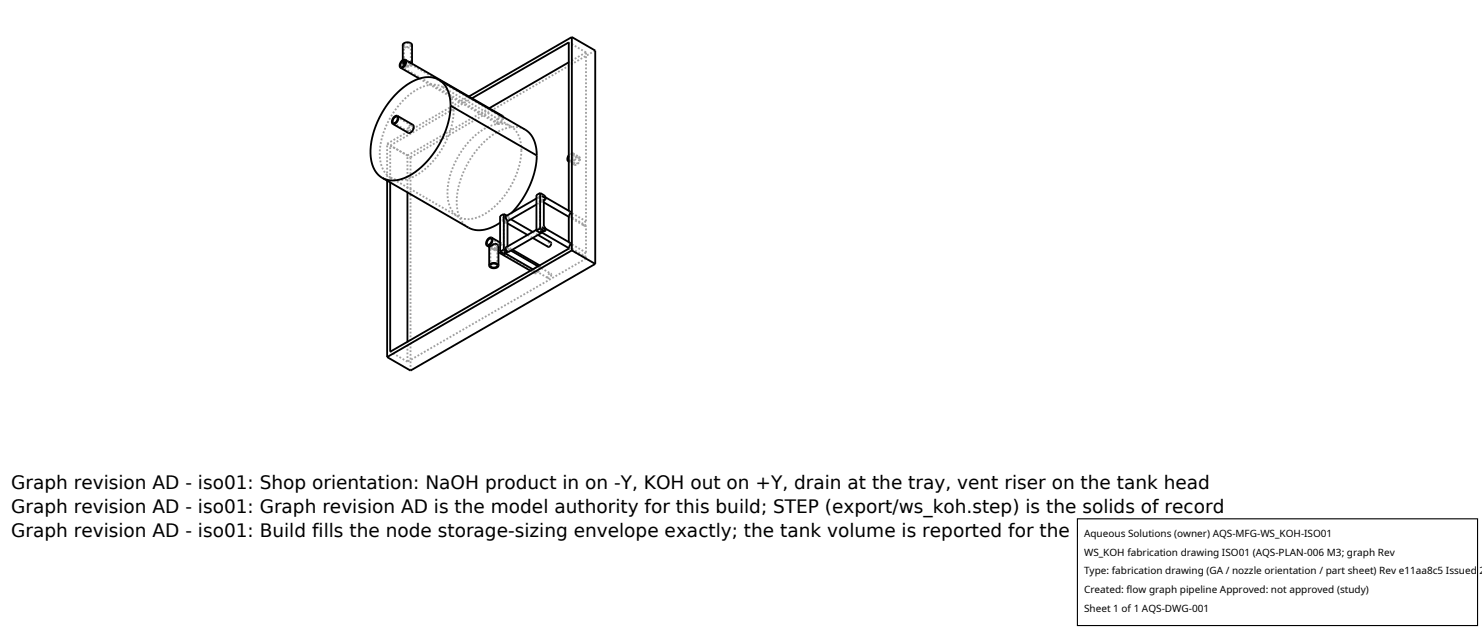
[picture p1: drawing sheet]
<svg xmlns="http://www.w3.org/2000/svg" width="212mm" height="90mm" viewBox="0 0 212 90" stroke-linecap="round" stroke-linejoin="round" font-family="sans-serif">
<g fill="none" stroke="#a0a0a0" stroke-width=".26" stroke-dasharray=".3 .3" stroke-linecap="butt">
<path d="M56.2 17.5l2.2 1.3M56.7 16.7l2.2 1.3M57.3 9.5l13.9 8M57.5 9.1l.2-.4h.5M57.5 8.6v.5M57.5 9.3l.5 .3M57.5 9.3v-.2M57.7 9.2l.1-.3h.4M57.7 6.4l.3-.2h.5M57.7 9l.1-.2 .1-.1 .5 .1M57.7 6.4v2.6M57.8 8.7l13.9 8"/>
<path d="M57.9 8.8h.1M57.9 9l.3-.1M58 8.8h-.1M58 8.8l.2 .1M58 9.6l.7-.4M58 9.6l-.3-.1-.2-.2M58.2 9.5l.3-.2M58.2 9.5l.1 .1M58.3 19l-.1-.3 .1-.5 .3-.4h.4M58.4 18.8l-.1-.2 .1-.4 .2-.2h.3M58.4 8.8l.1 .1M58.4 8.8l.2 .2"/>
<path d="M58.5 9.3l.2-.1M58.5 6.2l.2 .2M58.5 8.9l.1 .1M58.6 9h.1M58.7 9.2l.2-.1M58.7 9.2l.1 .1M58.7 6.4l-.2 .2-.3 .1-.4-.1-.1-.2M58.7 9.2l-.2 .2-.3 .1M58.7 9l-.7 .3-.2-.1-.1-.2M58.7 6.4v2.6M58.8 9.3l-.5 .3M58.9 6.4l-.2 .3-.5 .1-.5-.1-.2-.3"/>
<path d="M58.9 18l.1 .2M59 18.2l-.2 .5-.4 .1M59.9 11.2l11.2 6.5M63.2 12.4l-.8-.3h-.8l-1 .2-1.1 .5-1 .7-1 1-.9 1.1-.8 1.1-.6 1.2-.5 1.4-.4 1.3-.1 1.3 .1 1.1 .3 1 .5 .8 .7 .6M63.2 12.4l9.7 5.6M64.8 15.9l-.1-1.2-.3-.9-.5-.8-.7-.6M69.9 15.5l-11.7 6.7M71.1 17.7l-.2-.3 .2-.5 .3-.3 .3-.1M71.2 17.5l-.1-.2 .1-.3 .2-.3h.3M71.7 16.7l.1 .2M71.8 16.9l-.3 .5-.3 .1M71.9 16.7v.1"/>
<path d="M71.9 16.8l-.3 .7-.3 .2h-.2M72.9 18l.7 .5 .5 .8 .3 1 .1 1.1M83.7 7.5l-2.5-1.4M83.7 7.5l-2.5 1.4M55.3 20.5l3.3 2M55.3 25.8v-5.3M55.3 20.5l11.7-6.7M55.7 20.8l11.7-6.8M55.7 26.1v-5.3M55.8 25.4l.6 .2 .6 .1 1.4-.2 1.6-.8 1.5-1.3 1.4-1.7 1-1.9 .6-2 .3-1.9M55.8 25.4l9.7 5.5M58.2 22.2l-2.5-1.4"/>
<path d="M58.2 27.5v-5.3M58.6 22.5l26.4-15.3M65.5 30.9l-.7-.5-.5-.8-.3-1-.1-1.1 .1-1.3 .3-1.2 .5-1.4 .7-1.3 .8-1.2 1-1.2 .9-.8 1-.7 1.1-.5 .9-.2h.9l.8 .3M66.9 32.5l-.7-.6-.6-.9-.3-1-.1-1.2 .1-1.4 .3-1.3 .6-1.5 .7-1.5 .9-1.3 1-1.1 1.1-1.1 1-.7 1.2-.5 1-.3 1 .1 .9 .3M69.6 34.9l6.8 4M69.9 35.3l.5 .2M69.9 35.1l.5-.3M69.9 35.1l.1 .1M70 35.3l.1 .1M70 37.9v-2.6M70.1 35.4l.2 .1M70.1 34.1l6.8 3.9"/>
<path d="M70.3 35.5l.5 .1 .2-.3M70.4 34.8l.1 .1M70.4 34.8l-.5 .3M70.5 34.9l-.5 .3M70.5 34.9l-.3 .1-.2 .2M70.5 35.6l-.1-.1M70.5 35.6l.7 .4M70.5 35.4l.2 .1M70.5 35.4h.4l.1-.2M70.7 34.8l.5 .3M70.7 35.5h.3l.2-.2M70.7 35.5l.5-.2"/>
<path d="M70.9 35.5l-.4-.1M70.9 35l-.4 .1-.5 .2M71 35.7l-.5-.1M71 35.2l-.1 .3M71 35.2l.2 .1M71 35.3l-.1-.3M71 37.9v-2.6M71.2 35.3l-.2 .4M71.4 34.6l1.8 1M71.7 31.3l.5 .3M71.7 35.8l.5 .3M72 35.6v-3.8"/>
<path d="M72 35.6l.2-.1M72 31.2l.2-.2M72 31.2l-.6-.3M72 30.9l.2 .1M72 31.8h.1M72.1 36.3l.1-.2M72.1 31.8l.1-.2M72.2 35.5l.3-.2M72.2 35.5l.4 .1M72.2 31l.3-.1M72.2 31l.4 .1M72.2 36.2v-.1"/>
<path d="M72.2 36.1v-.6M72.2 31.6v.1M72.2 31.7v-.1M72.2 31.6v-.6M72.2 31.6l-.2 .2M72.2 36.1l-.2-.5M72.2 31.6l-.2-.4M72.2 31.7l.3 .2M72.2 31.7l-.1 .1M72.3 30.8l.2 .1M72.5 35.3h-.2M72.5 31.6h-.3"/>
<path d="M72.5 31.5l-.3 .1M72.5 35.3v-.1M72.5 30.9l-.1-.1M72.6 35.6l.1 .2M72.6 31.1l.1 .2M72.6 35.6l.4 .2M72.6 31.1l.4 .2M72.7 35.8l-.1 .2M72.7 31.3l-.1 .2M73.1 30.4l-1.7 1.4M74.5 21.4l-.3 2-.7 2-1 1.9-1.3 1.7-1.5 1.3-1.6 .8-1.4 .2-.6-.1-.6-.3M75.3 33.5l.8 .5"/>
<path d="M75.8 38.7l.6 .3M76.1 33.1l.7 .4M76.1 38.5l2.2 1.2M76.4 39l-.2-.3 .2-.5 .3-.3h.3M76.4 38.9l-.1-.2 .1-.4 .3-.3h.2M76.9 38l1.8 1.1M76.9 38l.1 .2M77 32.6h.1M77 28.1l-.1 .4 .2 .3M77 32.6l-.4 .2M77 28.1l-.4 .2M77 38.2l-.2 .5-.4 .2"/>
<path d="M77.1 37.9l.1 .3M77.1 33.2l-.2-.3 .1-.3M77.1 32.6l.3-.1M77.1 28.2l-.1-.1M77.1 28.2l.3-.2M77.1 32.6v-3.8M77.1 28.2l-.5-.3M77.1 27.9l.3 .1M77.2 38.2l-.3 .6-.3 .2h-.2M77.4 33.2v-.1M77.4 33.1v-.6M77.4 32.5l.4 .1"/>
<path d="M77.4 28.6v.1M77.4 28.7v-.1M77.4 28.6v-.6M77.4 28l.4 .1M77.4 32.5l.3-.2M77.4 28.6l-.3 .2M77.4 28l.3-.1M77.4 28.7l.3 .2M77.4 28.7l-.8 .5M77.7 28.6h-.3M77.7 28.5l-.3 .1M77.8 32.6l.1 .2"/>
<path d="M77.8 28.1l.1 .2M77.8 32.6h.1M77.8 28.1l.1 .1M77.9 32.8l-.1 .2M77.9 28.3l-.1 .2M78.3 39.7l-.1-.2 .1-.2 .2-.2h.2M78.3 35.2l-.1-.1 .1-.3 .2-.2h.2M78.7 39.1v.1M78.7 39.2l-.1 .4-.3 .1M81.2 34.6h.2M81.2 30.2h.2M81.2 30.2v-.1"/>
<path d="M81.2 35.2l2.5 1.5M81.2 34.6l2.5 1.5M81.2 30.8l2.5 1.4M81.2 30.2l2.5 1.4M81.2 23.1l.5-.3 .3-.6M81.2 22.9h.1M81.2 35.4l2.3 1.3M81.2 31l2.3 1.2M81.2 23.1l.8 .4M81.3 22.9l.3-.2 .2-.4M81.3 22.9l.8 .5M81.7 22l-.2 .1-.3 .2"/>
<path d="M81.7 22l.9 .5M81.8 21.9h-.3l-.3 .3M81.8 21.9l.9 .5M81.8 22.3l-.1-.3M82 22.2l-.2-.3M82 23.5l-.1-.2 .1-.5 .4-.4h.3M82.1 23.4l-.1-.2 .1-.4 .3-.2 .2-.1M82.6 22.5l.1 .3M82.7 22.4l.1 .3M82.7 22.8l-.2 .5-.4 .1M82.8 22.7l-.2 .6-.3 .2h-.3M83.5 36.7l-.1-.3 .3-.3"/>
<path d="M83.5 32.2l-.1-.3 .3-.3M83.7 36.9l-2.5-1.4M83.7 36.9l-25.5 14.7M83.7 36.9v-.2M83.7 36.7h-.2M83.7 36.1v-3.9M83.7 32.2h-.2M83.7 31.6v-24.1M58.2 51.6l-2.5-1.4M58.2 51.6v-2.8M58.6 52.9v-30.4"/>
</g>
<g fill="none" stroke="#000" stroke-width=".26">
<path d="M56.3 16.8l.3-.1 .2 .3-.2 .4-.3 .2-.2-.3zM56.8 16.5l2.2 1.3 .1 .3-.1 .5-.3 .3-.4 .1-2.2-1.3M56.8 16.5l.1 .4-.1 .4-.4 .4h-.3M56.8 16.5l-.4 .1-.3 .3-.1 .5 .1 .3M57.2 9.7l2.7 1.5M57.4 8.8l.3-.1 .2 .2-.2 .5-.3 .1h-.2v-.2zM57.5 8.6l.1-2.3 .4-.2h.6l.3 .3v2.7M57.9 8.8l-.2 .1-.2 .2M57.9 8.5l.1 .3-.1 .5-.3 .3-.4 .1M57.9 8.5l-.3 .1-.4 .3-.1 .4 .1 .4M57.9 8.5l.4 .3M57.9 8.8l-.4 .3"/>
<path d="M57.9 9l-.2 .2-.2-.1M58.3 8.8l13.4 7.7 .2 .2M58.3 8.8l.3 .1 .2 .2M58.9 9.1h.1M62.7 11.4l12.6 7.3 .5 .6 .5 .8 .3 .9 .1 1.2M62.7 11.4l.6 .5 .6 .9 .3 1 .1 1.3M62.7 11.4l-.8-.3-1.1-.1-1 .3-1.1 .5-1.1 .7-1.1 1-1.1 1.3-.8 1.3-.7 1.3-.6 1.6-.3 1.3-.1 1.3 .1 1.2 .3 1.1 .6 .9 .7 .6M64.3 15.1l-.2 2-.7 2.3-1.1 2-1.5 1.9-1.6 1.3-1.7 .9-.7 .2-.8 .1-.8-.1-.6-.3M64.3 15.1l12.4 7.1M67.4 14l13.8-7.9v24M81.2 8.9l-11.3 6.6M81.7 5.3l3.3 1.9v30.5"/>
<path d="M81.7 5.3l-14.7 8.5M81.7 5.3v30.5M54.6 25.4l12.7 7.3 .9 .2 1-.1 1.1-.4 1.1-.6M55.3 25.8v25.2M55.7 26.1v24.1l25.5-14.7v-.3l.2-.3v-.2l-3.5-2.1M58.2 27.5v21.3M69.6 35.1l.3 .2M69.8 34.2l.3-.1 .1 .2-.1 .5-.4 .2-.2-.3zM69.9 35.3l.8-.5 .5 .3v2.8M69.9 37.9l.2-.2 .4-.2 .5 .1 .2 .3M69.9 37.9l.1 .3 .5 .1 .5-.1 .2-.3M69.9 35.3v2.6"/>
<path d="M70.1 37.8l.6-.1 .2 .1 .1 .1-.2 .3h-.4l-.3-.2zM70.2 33.9l.2 .4-.2 .4-.3 .4h-.3M70.2 33.9l-.3 .1-.4 .3-.1 .5 .2 .3M70.2 33.9l1.2 .7M71.2 36l4.6 2.7M71.4 35.9l.6 .3M72 30.6v5M72 35.6l.5 .3M72 30.6l.4 .2M72 35.6l-.6 .3M72 35.9l.2 .2M72 30.6l-.6 .3v5"/>
<path d="M72.2 36.2h-.2M72.2 36.1v.1M72.2 36.1l-.2 .1M72.2 36.2l3.9 2.3M72.5 35.9l-.3 .2M72.5 31.9l2.8 1.6M73 35.8l3.9 2.2M73 31.3l3.1 1.8M73.2 35.6l3.9 2.3M76.6 32.8l-4.3 2.5-.1 .3 .3 .3M76.6 28.3l-4.4 2.6 .1 .3 .2 .3v3.7M76.6 29.2l-4.1 2.4"/>
<path d="M76.6 32.9l.5 .3 .6-.3M76.7 22.2l-.3 2.1-.7 2.2-1.1 2-1.5 1.9M76.8 33.5l1.9 1.1v.2l-.1 .3-.3 .1-2.2-1.2M77.1 27.6l.7 .3 .1 .4M77.1 32.6l.6 .3M77.1 27.6v5M77.1 32.6l-.5 .3M77.1 32.9l.3 .2M77.1 27.6l-.5 .3v5M77.4 33.2l-4.8 2.8-.4 .1M77.4 33.1v.1M77.4 28l.5 .3"/>
<path d="M77.4 32.5l.5 .3M77.4 33.2l3.8 2.2M77.7 32.9l.2 .1M77.7 28.9l3.5 2.1M77.9 33l-.5 .1M77.9 28.5l-.2 .1M77.9 28.5h-.2v3.8l.2 .5M77.9 28.2l3.5 2v.3l-.2 .3v3.8M77.9 32.8v.2M77.9 28.3v.2M81.2 23v.1zM81.2 22.2l-.2 .5 .2 .3"/>
<path d="M81.2 22.3v.3v.3M81.7 35.8l3.3 1.9M81.7 35.8l-26.4 15.2M85 37.7l-26.4 15.2-3.3-1.9"/>
</g>
<path d="M153.9 74.1h57.1v15.2h-57.1z" fill="#fff" stroke="#000" stroke-width=".16"/>
<g font-size="2.6">
<text x="1.6" y="69.8">Graph revision AD - iso01: Shop orientation: NaOH product in on -Y, KOH out on +Y, drain at the tray, vent riser on the tank head</text>
<text x="1.6" y="73.3">Graph revision AD - iso01: Graph revision AD is the model authority for this build; STEP (export/ws_koh.step) is the solids of record</text>
<text x="1.6" y="76.7">Graph revision AD - iso01: Build fills the node storage-sizing envelope exactly; the tank volume is reported for the record only (no holdup basis)</text>
</g>
<g font-size="1.4">
<text x="154.8" y="76.6">Aqueous Solutions (owner) AQS-MFG-WS_KOH-ISO01</text>
<text x="154.8" y="79.3">WS_KOH fabrication drawing ISO01 (AQS-PLAN-006 M3; graph Rev</text>
<text x="154.8" y="82">Type: fabrication drawing (GA / nozzle orientation / part sheet) Rev e11aa8c5 Issued 2</text>
<text x="154.8" y="84.7">Created: flow graph pipeline Approved: not approved (study)</text>
<text x="154.8" y="87.4">Sheet 1 of 1 AQS-DWG-001</text>
</g>
</svg>
